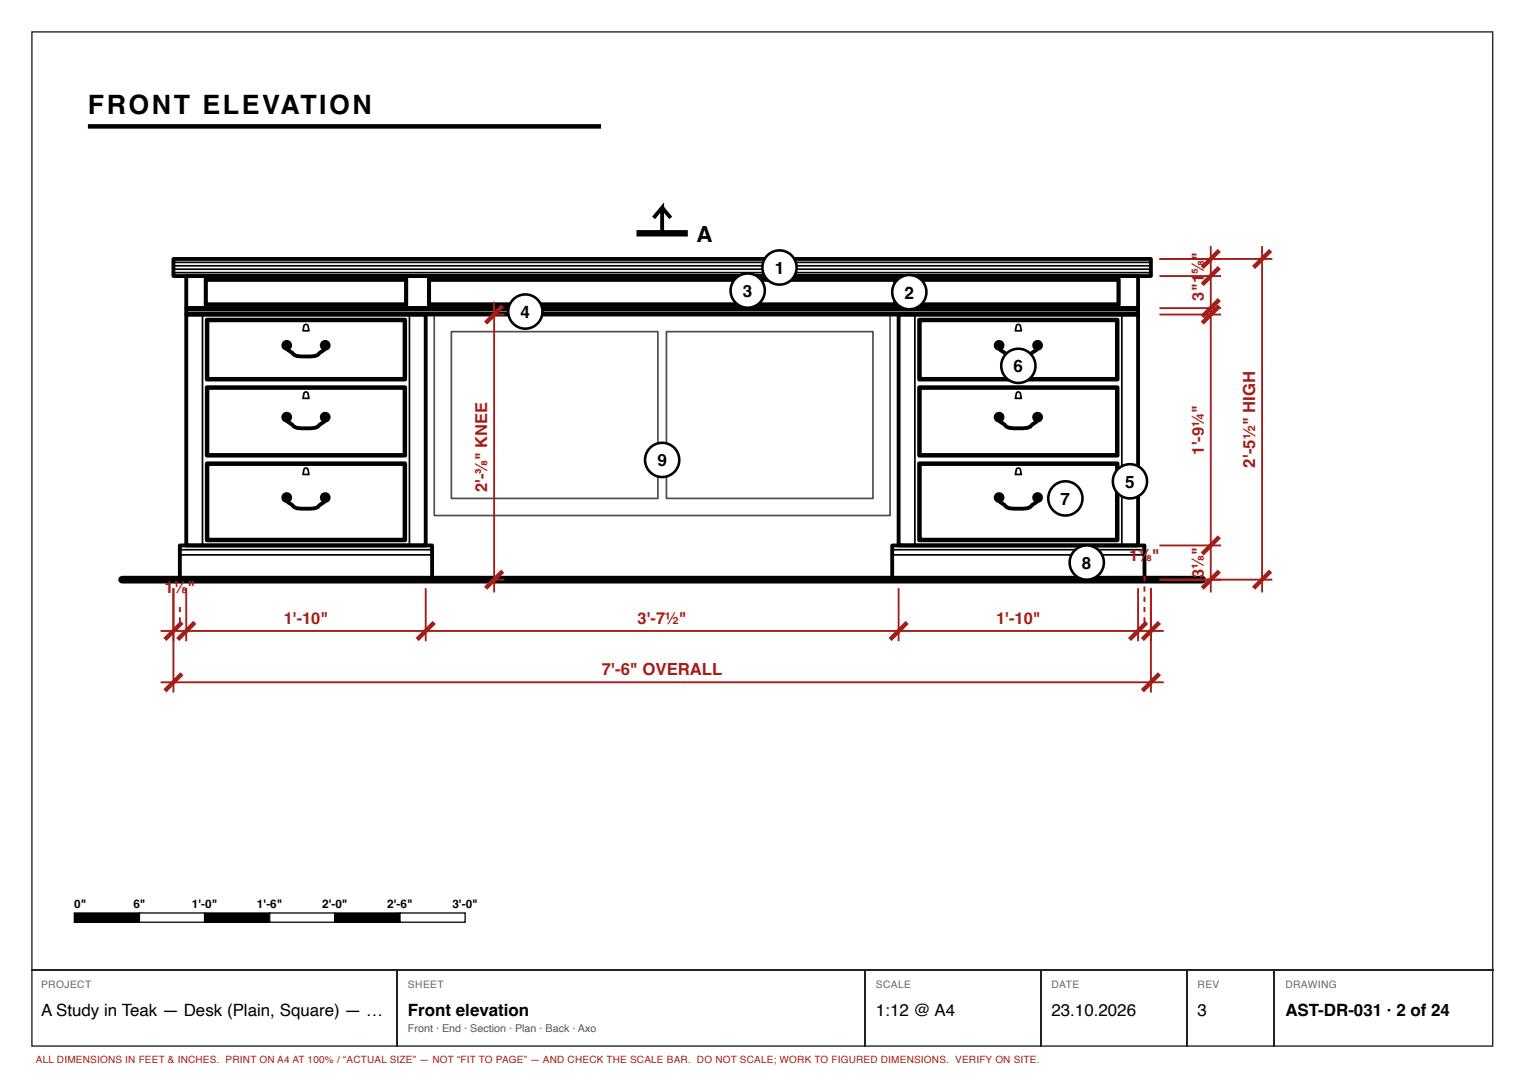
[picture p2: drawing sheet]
<svg xmlns="http://www.w3.org/2000/svg" width="297mm" height="210mm" viewBox="0 0 297 210" stroke-linecap="round" stroke-linejoin="round" font-family="sans-serif">
<path d="M6.2 6.2h284.7v197.7h-284.7z" fill="none" stroke="#222" stroke-width=".26"/>
<path d="M17.1 24.6h100" fill="none" stroke="#000" stroke-width=".88" stroke-linecap="butt"/>
<g fill="none" stroke="#000" stroke-width=".75">
<path d="M33.8 50.5h190.5v3.3h-190.5zM36.3 53.8h185.5v6.2h-185.5zM40.1 54.5h39v4.8h-39zM83.6 54.5h90.9v4.8h-90.9zM179 54.5h39v4.8h-39zM36.3 60h185.5v1.3h-185.5zM36.3 61.3h46.7v45h-46.7zM40.3 62.3h38.7v11.7h-38.7zM40.3 75.5h38.7v13.3h-38.7zM55.9 67.5a1.26 1.26 0 0 0 .9 1.1 2.86 2.86 0 0 0 2.8 .9h.6a2.42 2.42 0 0 0 2.3-.9 1.26 1.26 0 0 0 .9-1.1M175.1 61.3h46.7v45h-46.7zM179.1 62.3h38.7v11.7h-38.7z"/>
<path d="M179.1 75.5h38.7v13.3h-38.7zM194.7 67.5a1.26 1.26 0 0 0 .9 1.1 2.86 2.86 0 0 0 2.9 .9h.6a2.42 2.42 0 0 0 2.2-.9 1.26 1.26 0 0 0 .9-1.1M40.3 90.3h38.7v15h-38.7zM55.9 81.5a1.26 1.26 0 0 0 .9 1.1 2.86 2.86 0 0 0 2.8 .9h.6a2.42 2.42 0 0 0 2.3-.9 1.26 1.26 0 0 0 .9-1.1M55.9 97.2a1.26 1.26 0 0 0 .9 1.1 2.86 2.86 0 0 0 2.8 .8h.6a2.42 2.42 0 0 0 2.3-.8 1.26 1.26 0 0 0 .9-1.1M179.1 90.3h38.7v15h-38.7zM194.7 81.5a1.26 1.26 0 0 0 .9 1.1 2.86 2.86 0 0 0 2.9 .9h.6a2.42 2.42 0 0 0 2.2-.9 1.26 1.26 0 0 0 .9-1.1M194.7 97.2a1.26 1.26 0 0 0 .9 1.1 2.86 2.86 0 0 0 2.9 .8h.6a2.42 2.42 0 0 0 2.2-.8 1.26 1.26 0 0 0 .9-1.1M35 106.3h49.2v6.7h-49.2zM173.9 106.3h49.1v6.7h-49.1z"/>
<circle cx="55.9" cy="67.3" r=".67"/>
<circle cx="63.4" cy="67.3" r=".67"/>
<circle cx="194.7" cy="67.3" r=".67"/>
<circle cx="202.2" cy="67.3" r=".67"/>
<circle cx="55.9" cy="97" r=".67"/>
<circle cx="55.9" cy="81.3" r=".67"/>
<circle cx="63.4" cy="97" r=".67"/>
<circle cx="63.4" cy="81.3" r=".67"/>
<circle cx="194.7" cy="97" r=".67"/>
<circle cx="194.7" cy="81.3" r=".67"/>
<circle cx="202.2" cy="97" r=".67"/>
<circle cx="202.2" cy="81.3" r=".67"/>
</g>
<g fill="none" stroke="#000" stroke-width=".33">
<path d="M33.8 51.1h190.5M33.8 51.8h190.5M33.8 52.5h190.5M33.8 53.1h190.5M39.9 54.3h39.5v5.2h-39.5zM83.4 54.3h91.3v5.2h-91.3zM178.7 54.3h39.5v5.2h-39.5zM36.3 60.5h185.5M36.3 60.9h185.5M39.5 61.3v45M40.6 62.6h38v11h-38zM40.6 75.8h38v12.7h-38z"/>
<path d="M59.3 63.3l.4-.1 .3 .2 .2 1.1h-1.2zM59.3 76.5l.4-.1 .3 .2 .2 1h-1.2zM79.8 61.3v45M84.6 61.3h88.9v39.2h-88.9zM88 64.6h40.2v32.5h-40.2zM129.9 64.6h40.2v32.5h-40.2zM178.3 61.3v45M179.5 62.6h38v11h-38zM179.5 75.8h38v12.7h-38zM198.2 63.3l.3-.1 .3 .2 .2 1.1h-1.1zM198.2 76.5l.3-.1 .3 .2 .2 1h-1.1zM218.6 61.3v45"/>
<path d="M40.6 90.6h38v14.4h-38zM59.3 91.3l.4-.1 .3 .2 .2 1.1h-1.2zM179.5 90.6h38v14.4h-38zM198.2 91.3l.3-.1 .3 .2 .2 1.1h-1.1zM35 107.1h49.2M35 108.1h49.2M173.9 107.1h49.1M173.9 108.1h49.1"/>
<circle cx="55.9" cy="67.3" r=".25"/>
<circle cx="63.4" cy="67.3" r=".25"/>
<circle cx="194.7" cy="67.3" r=".25"/>
<circle cx="202.2" cy="67.3" r=".25"/>
<circle cx="55.9" cy="97" r=".25"/>
<circle cx="55.9" cy="81.3" r=".25"/>
<circle cx="63.4" cy="97" r=".25"/>
<circle cx="63.4" cy="81.3" r=".25"/>
<circle cx="194.7" cy="97" r=".25"/>
<circle cx="194.7" cy="81.3" r=".25"/>
<circle cx="202.2" cy="97" r=".25"/>
<circle cx="202.2" cy="81.3" r=".25"/>
</g>
<path d="M23.8 113h210.5" fill="none" stroke="#000" stroke-width="1.5"/>
<path d="M33.8 114.6v10.4M36.3 114.6v10.4M83 114.6v10.4M175.1 114.6v10.4M221.8 114.6v10.4M224.3 114.6v10.4M31.3 123h195.5" fill="none" stroke="#a51d17" stroke-width=".37"/>
<path d="M35.5 121.3l-3.4 3.3M38 121.3l-3.4 3.3M84.6 121.3l-3.3 3.3M176.8 121.3l-3.3 3.3M223.5 121.3l-3.4 3.3M226 121.3l-3.4 3.3" fill="none" stroke="#a51d17" stroke-width=".85" stroke-linecap="butt"/>
<g fill="#a51d17">
<path d="M34.9 120.3h.3v1h-.3zM34.9 118.3h.3v1h-.3z"/>
<path d="M222.9 120.3h.3v1h-.3zM222.9 118.3h.3v1h-.3zM222.9 116.3h.3v1h-.3zM222.9 114.3h.3v1h-.3zM222.9 112.3h.3v1h-.3z"/>
</g>
<g fill="none" stroke="#a51d17" stroke-width=".37">
<path d="M96.3 58.8v56.7M226 50.5h22M226 53.8h12M236 48v67.5M246 48v67.5M96.3 61.3h2M226 60h12M226 61.3h12M33.8 114.6v20.4M96.3 113h2M224.3 114.6v20.4M226 106.3h12"/>
<path d="M226 113h22M31.3 133h195.5"/>
</g>
<path d="M98 59.6l-3.4 3.4M237.6 48.8l-3.3 3.3M237.6 52.1l-3.3 3.4M237.6 58.4l-3.3 3.3M237.6 59.6l-3.3 3.4M247.6 48.8l-3.3 3.3M98 111.3l-3.4 3.3M237.6 104.6l-3.3 3.4M237.6 111.3l-3.3 3.3M247.6 111.3l-3.3 3.3M35.5 131.3l-3.4 3.3M226 131.3l-3.4 3.3" fill="none" stroke="#a51d17" stroke-width=".85" stroke-linecap="butt"/>
<path d="M124 45.5h10" fill="none" stroke="#000" stroke-width="1.3" stroke-linecap="butt"/>
<path d="M127.4 42.5l1.6-2v5M129 40.5l1.7 2" fill="none" stroke="#000" stroke-width=".75" stroke-linecap="butt"/>
<circle cx="151.9" cy="52.1" r="3.3" fill="#fff"/>
<circle cx="151.9" cy="52.1" r="3.3" fill="none" stroke="#000" stroke-width=".5"/>
<circle cx="177.2" cy="56.9" r="3.3" fill="#fff"/>
<circle cx="177.2" cy="56.9" r="3.3" fill="none" stroke="#000" stroke-width=".5"/>
<circle cx="145.7" cy="56.6" r="3.3" fill="#fff"/>
<circle cx="145.7" cy="56.6" r="3.3" fill="none" stroke="#000" stroke-width=".5"/>
<circle cx="102.4" cy="60.7" r="3.3" fill="#fff"/>
<circle cx="102.4" cy="60.7" r="3.3" fill="none" stroke="#000" stroke-width=".5"/>
<circle cx="220.2" cy="93.8" r="3.3" fill="#fff"/>
<circle cx="220.2" cy="93.8" r="3.3" fill="none" stroke="#000" stroke-width=".5"/>
<circle cx="198.5" cy="71.3" r="3.3" fill="#fff"/>
<circle cx="198.5" cy="71.3" r="3.3" fill="none" stroke="#000" stroke-width=".5"/>
<circle cx="207.6" cy="97.1" r="3.3" fill="#fff"/>
<circle cx="207.6" cy="97.1" r="3.3" fill="none" stroke="#000" stroke-width=".5"/>
<circle cx="211.8" cy="109.6" r="3.3" fill="#fff"/>
<circle cx="211.8" cy="109.6" r="3.3" fill="none" stroke="#000" stroke-width=".5"/>
<circle cx="129" cy="89.6" r="3.3" fill="#fff"/>
<circle cx="129" cy="89.6" r="3.3" fill="none" stroke="#000" stroke-width=".5"/>
<path d="M14.5 177.9h12.7v1.8h-12.7z" fill="#000"/>
<path d="M14.5 177.9h12.7v1.8h-12.7z" fill="none" stroke="#000" stroke-width=".25"/>
<path d="M27.2 177.9h12.7v1.8h-12.7z" fill="#fff"/>
<path d="M27.2 177.9h12.7v1.8h-12.7zM39.9 177.9h12.7v1.8h-12.7z" fill="none" stroke="#000" stroke-width=".25"/>
<path d="M39.9 177.9h12.7v1.8h-12.7z" fill="#000"/>
<path d="M52.6 177.9h12.7v1.8h-12.7z" fill="#fff"/>
<path d="M52.6 177.9h12.7v1.8h-12.7zM65.3 177.9h12.7v1.8h-12.7z" fill="none" stroke="#000" stroke-width=".25"/>
<path d="M65.3 177.9h12.7v1.8h-12.7z" fill="#000"/>
<path d="M78 177.9h12.6v1.8h-12.6z" fill="#fff"/>
<path d="M78 177.9h12.6v1.8h-12.6z" fill="none" stroke="#000" stroke-width=".25"/>
<path d="M6.1 189h284.9M77.4 189.2v14.8M168.7 189.2v14.8M202.8 189.2v14.8M231.4 189.2v14.8M248.3 189.2v14.8" fill="none" stroke="#222" stroke-width=".26"/>
<text font-size="5.2" x="17.1" y="22.1">FRONT ELEVATION</text>
<text font-size="4.3" x="135.7" y="47.1">A</text>
<g font-size="3.3">
<text x="151" y="53.4">1</text>
<text x="144.8" y="57.9">3</text>
<text x="176.3" y="58.2">2</text>
<text x="101.5" y="62">4</text>
<text x="197.5" y="72.5">6</text>
<text x="128.1" y="90.9">9</text>
<text x="219.3" y="95">5</text>
<text x="206.7" y="98.4">7</text>
<text x="210.9" y="110.9">8</text>
<text x="8" y="197.9">A Study in Teak — Desk (Plain, Square) — …</text>
<text x="79.5" y="197.9">Front elevation</text>
<text x="170.7" y="197.9">1:12 @ A4</text>
<text x="204.9" y="197.9">23.10.2026</text>
<text x="233.4" y="197.9">3</text>
<text x="250.5" y="197.9">AST-DR-031 · 2 of 24</text>
</g>
<g font-size="3.3" fill="#a51d17">
<text x="244.6" y="91.1" transform="rotate(-90 244.6 91.1)">2'-5½&quot; HIGH</text>
<text x="117.3" y="131.6">7'-6&quot; OVERALL</text>
</g>
<g font-size="3.2" fill="#a51d17">
<text x="234.6" y="53.3" transform="rotate(-90 234.6 53.3)">⅝&quot;</text>
<text x="234.6" y="58.6" transform="rotate(-90 234.6 58.6)">3&quot;1</text>
<text x="234.6" y="88.6" transform="rotate(-90 234.6 88.6)">1'-9¼&quot;</text>
<text x="95" y="95.9" transform="rotate(-90 95 95.9)">2'-⅜&quot; KNEE</text>
<text x="220.1" y="109.3">1⅛&quot;</text>
<text x="234.6" y="112.6" transform="rotate(-90 234.6 112.6)">3⅛&quot;</text>
<text x="32.1" y="115.6">1</text>
<text x="33.8" y="115.6">⅛</text>
<text x="36.5" y="115.6">&quot;</text>
<text x="55.3" y="121.6">1'-10&quot;</text>
<text x="124.3" y="121.6">3'-7½&quot;</text>
<text x="194.1" y="121.6">1'-10&quot;</text>
</g>
<g font-size="2.3">
<text x="14.5" y="176.9">0&quot;</text>
<text x="26" y="176.9">6&quot;</text>
<text x="37.4" y="176.9">1'-0&quot;</text>
<text x="50.1" y="176.9">1'-6&quot;</text>
<text x="62.8" y="176.9">2'-0&quot;</text>
<text x="75.5" y="176.9">2'-6&quot;</text>
<text x="88.2" y="176.9">3'-0&quot;</text>
</g>
<text font-size="2.1" fill="#555" x="79.5" y="201.1">Front · End · Section · Plan · Back · Axo</text>
<g font-size="2" fill="#666">
<text x="8" y="192.6">PROJECT</text>
<text x="79.5" y="192.6">SHEET</text>
<text x="170.7" y="192.6">SCALE</text>
<text x="204.9" y="192.6">DATE</text>
<text x="233.4" y="192.6">REV</text>
<text x="250.5" y="192.6">DRAWING</text>
</g>
<text font-size="1.9" fill="#a51d17" x="7" y="207.2">ALL DIMENSIONS IN FEET &amp; INCHES. PRINT ON A4 AT 100% / “ACTUAL SIZE” — NOT “FIT TO PAGE” — AND CHECK THE SCALE BAR. DO NOT SCALE; WORK TO FIGURED DIMENSIONS. VERIFY ON SITE.</text>
</svg>
